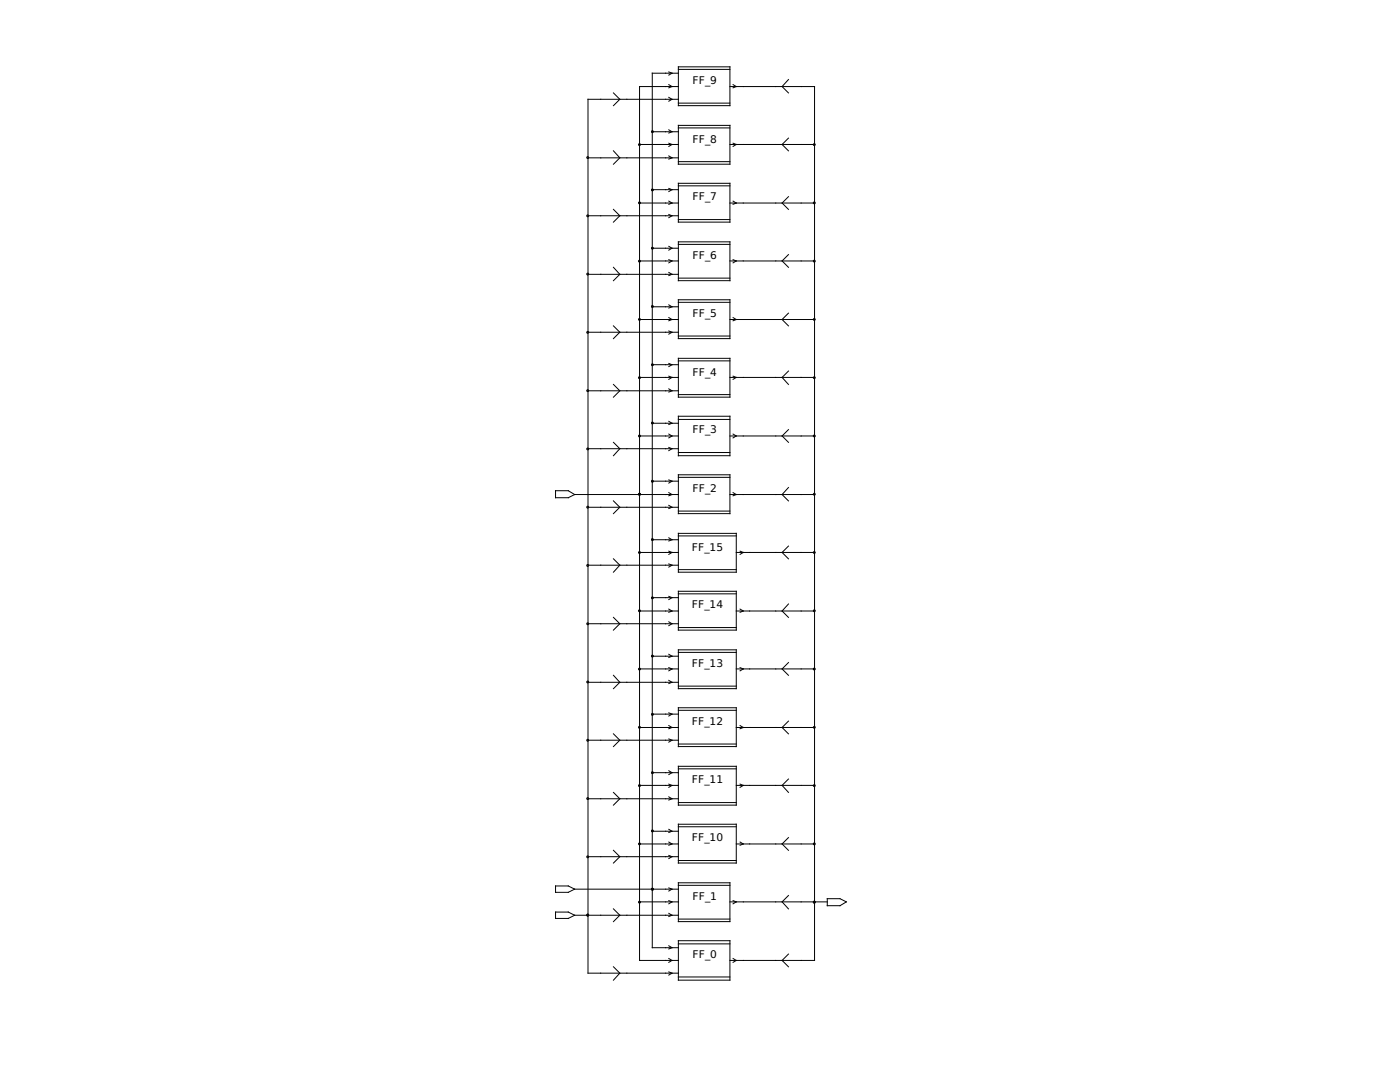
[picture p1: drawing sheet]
<svg xmlns="http://www.w3.org/2000/svg" width="279mm" height="216mm" viewBox="0 0 279 216" stroke-linecap="round" stroke-linejoin="round" font-family="sans-serif">
<g fill="none" stroke="#000" stroke-width=".2">
<path d="M122.4 18.5l1.3 1.3-1.3 1.3M133.5 14.4l.6 .2-.6 .4M133.5 16.9l.6 .4-.6 .2M133.5 19.4l.6 .4-.6 .4M135.4 13.3h10.3v7.8h-10.3zM135.4 13.8h10.3M135.4 19.8h-18.1v174.4h18.1M135.4 17.3h-7.8v174.3h7.8M135.4 14.6h-5.2v174.5h5.2M145.7 17.3h16.9v174.3h-16.9M146.3 16.9l.6 .4-.6 .2M157.4 15.9l-1.3 1.4 1.3 1.2"/>
<path d="M117.3 31.5h18.1M122.4 30.1l1.3 1.4-1.3 1.3M127.6 28.8h7.8M130.2 37.8h5.2M130.2 26.3h5.2M133.5 37.6l.6 .2-.6 .4M133.5 25.9l.6 .4-.6 .2M133.5 28.6l.6 .2-.6 .4M133.5 31.1l.6 .4-.6 .2M135.4 25h10.3v7.8h-10.3zM135.4 36.6h10.3v7.7h-10.3zM135.4 37.1h10.3"/>
<path d="M135.4 25.5h10.3M135.4 32.3h10.3M135.4 20.6h10.3M145.7 28.8h16.9M146.3 28.6l.6 .2-.6 .4M157.4 39.2l-1.3 1.3 1.3 1.3M157.4 27.6l-1.3 1.2 1.3 1.3M117.3 54.7h18.1M117.3 43.1h18.1M122.4 53.3l1.3 1.4-1.3 1.3M122.4 41.8l1.3 1.3-1.3 1.2M127.6 52.1h7.8"/>
<path d="M127.6 40.5h7.8M130.2 49.5h5.2M133.5 49.1l.6 .4-.6 .4M133.5 51.8l.6 .3-.6 .4M133.5 54.4l.6 .3-.6 .3M133.5 40.1l.6 .4-.6 .3M133.5 42.8l.6 .3-.6 .3M135.4 48.3h10.3v7.7h-10.3zM135.4 59.8h10.3v7.8h-10.3zM135.4 48.8h10.3M135.4 55.5h10.3M135.4 43.8h10.3"/>
<path d="M145.7 52.1h16.9M145.7 40.5h16.9M146.3 51.8l.6 .3-.6 .4M146.3 40.1l.6 .4-.6 .3M157.4 50.8l-1.3 1.3 1.3 1.2M117.3 78h18.1M117.3 66.3h18.1M122.4 76.7l1.3 1.3-1.3 1.2M122.4 65l1.3 1.3-1.3 1.3M127.6 75.3h7.8M127.6 63.8h7.8M130.2 61.2h5.2"/>
<path d="M130.2 72.8h5.2M133.5 60.8l.6 .4-.6 .3M133.5 63.4l.6 .4-.6 .2M133.5 66l.6 .3-.6 .4M133.5 72.5l.6 .3-.6 .4M133.5 75.1l.6 .2-.6 .4M133.5 77.6l.6 .4-.6 .2M135.4 71.5h10.3v7.7h-10.3zM135.4 60.3h10.3M135.4 67.1h10.3M135.4 72h10.3M135.4 78.7h10.3"/>
<path d="M145.7 75.3h16.9M145.7 63.8h16.9M146.3 63.4l.6 .4-.6 .2M146.3 75.1l.6 .2-.6 .4M157.4 74l-1.3 1.3 1.3 1.4M157.4 62.5l-1.3 1.3 1.3 1.2M110.9 97.9h2.5l1.3 .8-1.3 .6h-2.5zM114.7 98.7h20.7M117.3 89.5h18.1M122.4 99.9l1.3 1.3-1.3 1.3M122.4 88.3l1.3 1.2-1.3 1.4M127.6 87h7.8"/>
<path d="M130.2 96h5.2M130.2 84.5h5.2M133.5 95.8l.6 .2-.6 .4M133.5 98.3l.6 .4-.6 .2M133.5 84.1l.6 .4-.6 .2M133.5 86.6l.6 .4-.6 .4M133.5 89.3l.6 .2-.6 .4M135.4 83.1h10.3v7.8h-10.3zM135.4 94.7h10.3v7.8h-10.3zM135.4 95.3h10.3M135.4 83.7h10.3M135.4 90.3h10.3"/>
<path d="M145.7 98.7h16.9M145.7 87h16.9M146.3 98.3l.6 .4-.6 .2M146.3 86.6l.6 .4-.6 .4M157.4 97.3l-1.3 1.4 1.3 1.2M157.4 85.7l-1.3 1.3 1.3 1.3M117.3 101.2h18.1M117.3 112.8h18.1M122.4 111.5l1.3 1.3-1.3 1.4M127.6 110.2h7.8M130.2 119.3h5.2M130.2 107.7h5.2"/>
<path d="M133.5 119l.6 .3-.6 .3M133.5 107.3l.6 .4-.6 .3M133.5 110l.6 .2-.6 .4M133.5 112.5l.6 .3-.6 .4M133.5 100.8l.6 .4-.6 .3M135.4 106.4h11.5v7.8h-11.5zM135.4 118h11.5v7.7h-11.5zM135.4 118.5h11.5M135.4 106.9h11.5M135.4 113.7h11.5M135.4 102h10.3M146.9 110.2h15.7"/>
<path d="M147.7 110l.6 .2-.6 .4M157.4 109l-1.3 1.2 1.3 1.3M117.3 136.1h18.1M117.3 124.5h18.1M122.4 134.7l1.3 1.4-1.3 1.3M122.4 123.2l1.3 1.3-1.3 1.2M127.6 133.5h7.8M127.6 121.9h7.8M130.2 130.9h5.2M133.5 130.6l.6 .3-.6 .3M133.5 133.2l.6 .3-.6 .4M133.5 135.8l.6 .3-.6 .3"/>
<path d="M133.5 121.5l.6 .4-.6 .3M133.5 124.1l.6 .4-.6 .3M135.4 129.7h11.5v7.7h-11.5zM135.4 130.2h11.5M135.4 136.9h11.5M135.4 125.2h11.5M146.9 133.5h15.7M146.9 121.9h15.7M147.7 133.2l.6 .3-.6 .4M147.7 121.5l.6 .4-.6 .3M157.4 132.2l-1.3 1.3 1.3 1.2M157.4 120.5l-1.3 1.4 1.3 1.3"/>
<path d="M117.3 159.4h18.1M117.3 147.7h18.1M122.4 158.1l1.3 1.3-1.3 1.3M122.4 146.4l1.3 1.3-1.3 1.3M127.6 156.7h7.8M127.6 145.2h7.8M130.2 154.2h5.2M130.2 142.5h5.2M133.5 153.8l.6 .4-.6 .4M133.5 156.5l.6 .2-.6 .4M133.5 159l.6 .4-.6 .2M133.5 142.2l.6 .3-.6 .4"/>
<path d="M133.5 144.8l.6 .4-.6 .2M133.5 147.4l.6 .3-.6 .4M135.4 141.2h11.5v7.8h-11.5zM135.4 152.9h11.5v7.8h-11.5zM135.4 153.4h11.5M135.4 141.7h11.5M135.4 148.5h11.5M146.9 156.7h15.7M146.9 145.2h15.7M147.7 156.5l.6 .2-.6 .4M147.7 144.8l.6 .4-.6 .2M157.4 155.4l-1.3 1.3 1.3 1.4"/>
<path d="M157.4 143.9l-1.3 1.3 1.3 1.2M110.9 176.8h2.5l1.3 .6-1.3 .7h-2.5zM114.7 177.4h20.7M117.3 170.9h18.1M122.4 169.7l1.3 1.2-1.3 1.3M127.6 180h7.8M127.6 168.4h7.8M130.2 165.9h5.2M133.5 165.5l.6 .4-.6 .2M133.5 168l.6 .4-.6 .3M133.5 170.7l.6 .2-.6 .4M133.5 179.7l.6 .3-.6 .3"/>
<path d="M133.5 177.2l.6 .2-.6 .4M135.4 164.5h11.5v7.7h-11.5zM135.4 176.1h10.3v7.8h-10.3zM135.4 165h11.5M135.4 171.7h11.5M135.4 160.1h11.5M135.4 176.7h10.3M145.7 180h19.4M146.3 179.7l.6 .3-.6 .3M146.9 168.4h15.7M147.7 168l.6 .4-.6 .3M157.4 178.7l-1.3 1.3 1.3 1.4"/>
<path d="M157.4 167.1l-1.3 1.3 1.3 1.3M165.1 179.3h2.5l1.3 .7-1.3 .7h-2.5zM110.9 182h2.5l1.3 .6-1.3 .7h-2.5zM114.7 182.6h20.7M122.4 181.4l1.3 1.2-1.3 1.3M122.4 192.9l1.3 1.3-1.3 1.4M133.5 191.3l.6 .3-.6 .4M133.5 182.2l.6 .4-.6 .3M133.5 193.9l.6 .3-.6 .4M133.5 188.7l.6 .4-.6 .3M135.4 187.7h10.3v7.9h-10.3zM135.4 188.3h10.3"/>
<path d="M135.4 194.9h10.3M135.4 183.4h10.3M146.3 191.3l.6 .3-.6 .4M157.4 190.4l-1.3 1.2 1.3 1.3"/>
<circle cx="117.3" cy="31.4" r=".19"/>
<circle cx="162.5" cy="28.9" r=".19"/>
<circle cx="117.3" cy="54.7" r=".19"/>
<circle cx="117.3" cy="43.1" r=".19"/>
<circle cx="162.5" cy="52.1" r=".19"/>
<circle cx="162.5" cy="40.5" r=".19"/>
<circle cx="117.3" cy="66.3" r=".19"/>
<circle cx="117.3" cy="77.9" r=".19"/>
<circle cx="162.5" cy="63.7" r=".19"/>
<circle cx="162.5" cy="75.4" r=".19"/>
<circle cx="117.3" cy="89.6" r=".19"/>
<circle cx="162.5" cy="87" r=".19"/>
<circle cx="162.5" cy="98.6" r=".19"/>
<circle cx="117.3" cy="112.8" r=".19"/>
<circle cx="117.3" cy="101.2" r=".19"/>
<circle cx="162.5" cy="110.2" r=".19"/>
<circle cx="117.3" cy="124.5" r=".19"/>
<circle cx="117.3" cy="136.1" r=".19"/>
<circle cx="162.5" cy="121.9" r=".19"/>
<circle cx="162.5" cy="133.5" r=".19"/>
<circle cx="117.3" cy="147.7" r=".19"/>
<circle cx="117.3" cy="159.3" r=".19"/>
<circle cx="162.5" cy="145.1" r=".19"/>
<circle cx="162.5" cy="156.8" r=".19"/>
<circle cx="117.3" cy="171" r=".19"/>
<circle cx="162.5" cy="168.4" r=".19"/>
<circle cx="117.3" cy="182.6" r=".19"/>
<circle cx="162.5" cy="180" r=".19"/>
</g>
<g fill="#000" stroke="#000" stroke-width=".2">
<circle cx="127.6" cy="28.9" r=".19"/>
<circle cx="130.2" cy="26.3" r=".19"/>
<circle cx="130.2" cy="37.9" r=".19"/>
<circle cx="127.6" cy="52.1" r=".19"/>
<circle cx="127.6" cy="40.5" r=".19"/>
<circle cx="130.2" cy="49.5" r=".19"/>
<circle cx="127.6" cy="63.7" r=".19"/>
<circle cx="127.6" cy="75.4" r=".19"/>
<circle cx="130.2" cy="72.8" r=".19"/>
<circle cx="130.2" cy="61.2" r=".19"/>
<circle cx="127.6" cy="87" r=".19"/>
<circle cx="127.6" cy="98.6" r=".19"/>
<circle cx="130.2" cy="96" r=".19"/>
<circle cx="130.2" cy="84.4" r=".19"/>
<circle cx="127.6" cy="110.2" r=".19"/>
<circle cx="130.2" cy="107.7" r=".19"/>
<circle cx="130.2" cy="119.3" r=".19"/>
<circle cx="127.6" cy="121.9" r=".19"/>
<circle cx="127.6" cy="133.5" r=".19"/>
<circle cx="130.2" cy="130.9" r=".19"/>
<circle cx="127.6" cy="145.1" r=".19"/>
<circle cx="127.6" cy="156.8" r=".19"/>
<circle cx="130.2" cy="154.2" r=".19"/>
<circle cx="130.2" cy="142.5" r=".19"/>
<circle cx="127.6" cy="168.4" r=".19"/>
<circle cx="130.2" cy="177.4" r=".19"/>
<circle cx="130.2" cy="165.8" r=".19"/>
<circle cx="127.6" cy="180" r=".19"/>
</g>
<g font-size="2.1">
<text x="138.2" y="16.8">FF_9</text>
<text x="138.2" y="28.4">FF_8</text>
<text x="138.2" y="40">FF_7</text>
<text x="138.2" y="51.7">FF_6</text>
<text x="138.2" y="63.2">FF_5</text>
<text x="138.2" y="74.9">FF_4</text>
<text x="138.2" y="86.5">FF_3</text>
<text x="138.2" y="98.2">FF_2</text>
<text x="138" y="109.9">FF_15</text>
<text x="138" y="121.4">FF_14</text>
<text x="138" y="133.1">FF_13</text>
<text x="138" y="144.7">FF_12</text>
<text x="138" y="156.3">FF_11</text>
<text x="138" y="167.9">FF_10</text>
<text x="138.2" y="179.6">FF_1</text>
<text x="138.2" y="191.1">FF_0</text>
</g>
</svg>
